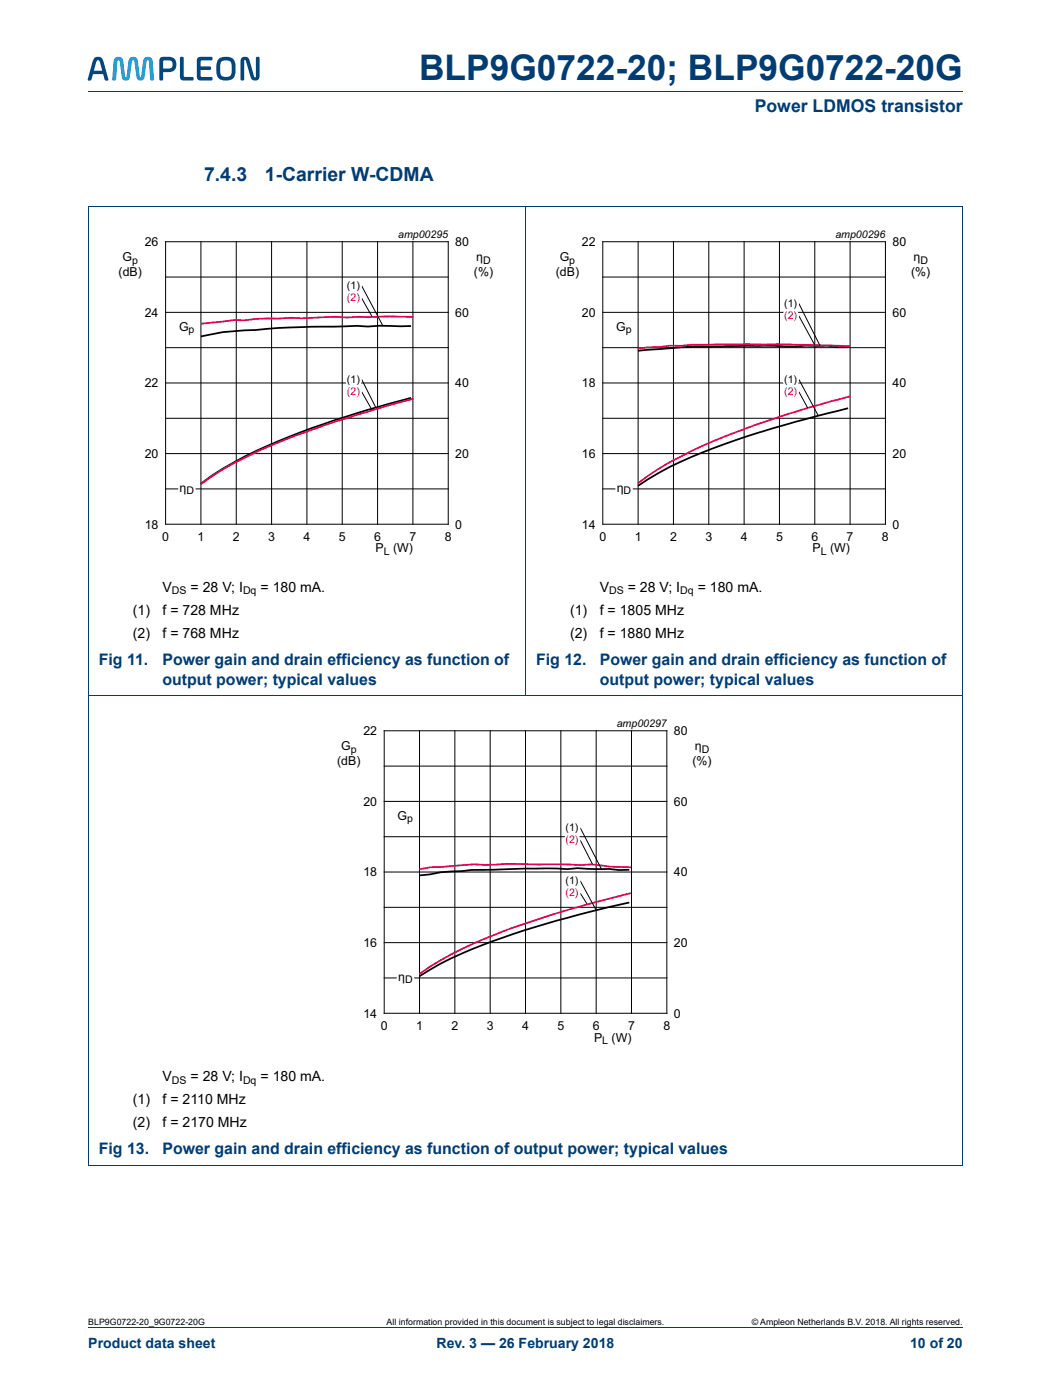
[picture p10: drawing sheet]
<svg xmlns="http://www.w3.org/2000/svg" width="210mm" height="280mm" viewBox="0 0 210 280" stroke-linecap="round" stroke-linejoin="round" font-family="sans-serif">
<path d="M17.6 18.3h174.7M17.6 265.3h174.7" fill="none" stroke="#003c72" stroke-width=".2"/>
<g fill="#00467e">
<path d="M36 11.5l.3-.1 .4 .1v3.8l1.9 .2-.1 .6h-1.7a.71 .71 0 0 1-.9-.8z"/>
<path d="M39.5 11.5l.6-.1h2l.3 .1-.1 .5-1.9 .1-.3 .1v1.1h1.9l.2 .4-.2 .3h-1.9v1.1l.3 .3h1.9l.1 .6-.3 .1h-2a.71 .71 0 0 1-.8-.8v-3.1z"/>
<path d="M19.4 12.1l-.7 2h1.7l-.5-1.9-.1-.1zM18.8 11.6a1.15 1.15 0 0 1 1.3-.2 1.15 1.15 0 0 1 .6 1.2l.9 3.2v.3l-.7-.1-.3-1.2h-2l-.4 1.2-.6 .1-.1-.3 .9-3.2z"/>
<path d="M32.6 12.2v1.5h1a.82 .82 0 0 0 .9-.8 .82 .82 0 0 0-.9-.8zM32 11.5a3.4 3.4 0 0 1 2.9 .2 1.59 1.59 0 0 1 .2 1.8 1.59 1.59 0 0 1-1.5 .9h-1l-.1 1.6-.4 .1-.3-.1v-3.8z"/>
<path d="M44.2 12.3a3.2 3.2 0 0 0 .1 2.9 1.19 1.19 0 0 0 1.4 .1 1.19 1.19 0 0 0 .6-1.1 2.2 2.2 0 0 0-.4-2l-1.1-.1zM43.6 11.8a2.36 2.36 0 0 1 3.2 .3 4.5 4.5 0 0 1-.2 3.5 2.35 2.35 0 0 1-3.2-.3 4.5 4.5 0 0 1 .2-3.5z"/>
</g>
<path d="M23.1 11.5a1 1 0 0 1 1 0 1 1 0 0 1 .5 .9l.4 2.8 .1 .3 .2-.3 .3-2.8a.97 .97 0 0 1 1-1 .97 .97 0 0 1 1 1l.3 2.8 .2 .3 .1-.3 .4-2.8a.98 .98 0 0 1 .9-1 .98 .98 0 0 1 1 1l.3 3.6-.5 .1-.3-.1-.2-3.6-.3-.4-.2 .4-.4 2.9a.8 .8 0 0 1-.8 .8 .8 .8 0 0 1-.8-.8l-.4-2.9-.3-.4-.3 .4-.4 2.9a.8 .8 0 0 1-.8 .8 .8 .8 0 0 1-.8-.8l-.4-2.9-.2-.4-.3 .4-.2 3.6-.4 .1-.4-.1 .3-3.6z" fill="#00a5e3"/>
<path d="M48.2 11.6a1.01 1.01 0 0 1 1.1-.2 1.01 1.01 0 0 1 .6 .9l.9 3 .1 .2 .2-.2v-3.8l.3-.2 .4 .2v3.6a.94 .94 0 0 1-.9 1 .94 .94 0 0 1-.9-1l-.9-3-.2-.1-.1 .1-.1 3.9-.3 .1-.3-.1-.1-3.7z" fill="#00467e"/>
<path d="M17.6 41.3h174.7M17.6 41.3v191.5M105 41.2v97.8M192.3 41.3v191.5M17.6 139h174.7M17.6 232.8h174.7" fill="none" stroke="#003c72" stroke-width=".2"/>
<g fill="none" stroke="#000" stroke-width=".2">
<path d="M33.1 48.3h56.4v56.5h-56.4zM33.1 55.4h56.4M40.1 48.3v56.5M47.2 48.3v56.5M54.2 48.3v56.5M61.3 48.3v56.5M68.4 48.3v56.5M72.2 57.1l4.3 8M72.2 59.6l2.2 3.7M75.4 48.3v56.5M82.5 48.3v56.5M120.4 48.3h56.4v56.5h-56.4z"/>
<path d="M120.4 55.4h56.4M127.4 48.3v56.5M134.5 48.3v56.5M141.6 48.3v56.5M148.6 48.3v56.5M155.7 48.3v56.5M162.7 48.3v56.5M169.8 48.3v56.5M33.1 76.5h56.4M33.1 69.5h56.4M33.1 62.4h56.4M72.2 75.8l2.9 5.6"/>
<path d="M72.2 78.3l2.2 3.7M120.4 76.5h56.4M120.4 69.5h56.4M120.4 62.4h56.4M159.5 63.1l3.2 5.9M159.5 75.8l3.9 7.3M159.5 60.7l4.3 8.4M159.5 78.3l1.8 3.2M33.1 97.7h56.4M33.1 90.6h56.4M33.1 83.6h56.4M120.4 97.7h56.4"/>
<path d="M120.4 90.6h56.4M120.4 83.6h56.4M76.7 146h56.5v56.5h-56.5zM76.7 153.1h56.5M83.8 146v56.5M90.8 146v56.5M97.9 146v56.5M105 146v56.5M112 146v56.5M119.1 146v56.5M126.1 146v56.5M76.7 174.3h56.5"/>
<path d="M76.7 167.2h56.5M76.7 160.1h56.5M115.9 178.5l1.4 2.2M115.9 165.4l4.2 8.3M115.9 167.9l2.5 4.9M115.9 176l3.2 5.9M76.7 195.4h56.5M76.7 188.4h56.5M76.7 181.3h56.5"/>
</g>
<path d="M82.1 65.1l-13.1 .1a260.8 260.8 0 0 0-20.1 .8 40 40 0 0 0-8.8 1.2M82.1 79.5a178.8 178.8 0 0 0-33.2 11.7 54.1 54.1 0 0 0-8.8 5.5M169.4 69.4h-2.2l-2-.3h-4.3l-1.9 .1-9.7-.1a242.7 242.7 0 0 0-20 .8l-1.9 .2M169.4 81.6a197.7 197.7 0 0 0-33.5 10.7 56.2 56.2 0 0 0-8.5 4.8M125.7 173.8l-2.1 .1-1.9-.3-6.4-.1-2 .2a192 192 0 0 0-17.1 .1h-2.1l-6.1 .5-2.2 .4-2 .2M125.7 180.3a182.6 182.6 0 0 0-35.6 11.2l-2.1 1-4.2 2.6" fill="none" stroke="#000" stroke-width=".35"/>
<path d="M82.5 63.3l-4.6-.1-8.6 .3-2.2-.2-6.9 .3-2.1-.1-4.6 .1-2.3 .1-2.3 .3h-2.2l-6.6 .7M82.5 79.7a205.4 205.4 0 0 0-31.3 10.6 61 61 0 0 0-11.1 6.5M169.7 69.2l-2-.1a589 589 0 0 0-33.9 0l-6.4 .6M169.7 79.2a192.7 192.7 0 0 0-31.4 10.8 56 56 0 0 0-10.9 6.6M126 173.3a44.3 44.3 0 0 1-8-.6l-2.1 .2-3.9-.2-10.8-.1-4.4 .2a55.9 55.9 0 0 0-8.6 .5h-2.2l-2.2 .4M126 178.5l-4.1 1a173 173 0 0 0-29.5 10 57.5 57.5 0 0 0-8.6 5.1" fill="none" stroke="#e40053" stroke-width=".35"/>
<text font-size="7" fill="#003c72" x="83.7" y="16">BLP9G0722-20; BLP9G0722-20G</text>
<g font-size="3.9" fill="#003c72">
<text x="40.8" y="36.1">7.4.3</text>
<text x="52.9" y="36.1">1-Carrier W-CDMA</text>
</g>
<text font-size="3.5" fill="#003c72" x="150.7" y="22.4">Power LDMOS transistor</text>
<g font-size="3.2" fill="#003c72">
<text x="19.7" y="133">Fig 11.</text>
<text x="32.4" y="136.9">output power; typical values</text>
<text x="32.5" y="133">Power gain and drain efficiency as function of</text>
<text x="107.1" y="133">Fig 12.</text>
<text x="119.8" y="133">Power gain and drain efficiency as function of</text>
<text x="119.8" y="136.9">output power; typical values</text>
<text x="19.7" y="230.7">Fig 13.</text>
<text x="32.4" y="230.7">Power gain and drain efficiency as function of output power; typical values</text>
</g>
<g font-size="2.8">
<text x="32.4" y="118.3">V</text>
<text x="38.1" y="118.3">= 28 V; I</text>
<text x="52" y="118.3">= 180 mA.</text>
<text x="119.8" y="118.3">V</text>
<text x="125.4" y="118.3">= 28 V; I</text>
<text x="139.3" y="118.3">= 180 mA.</text>
<text x="26.5" y="122.9">(1)</text>
<text x="32.5" y="122.9">f = 728 MHz</text>
<text x="113.9" y="122.9">(1)</text>
<text x="119.8" y="122.9">f = 1805 MHz</text>
<text x="26.5" y="127.4">(2)</text>
<text x="32.5" y="127.4">f = 768 MHz</text>
<text x="113.9" y="127.4">(2)</text>
<text x="119.8" y="127.4">f = 1880 MHz</text>
<text x="26.5" y="220.6">(1)</text>
<text x="32.4" y="216">V</text>
<text x="32.5" y="220.6">f = 2110 MHz</text>
<text x="38.1" y="216">= 28 V; I</text>
<text x="52" y="216">= 180 mA.</text>
<text x="26.5" y="225.2">(2)</text>
<text x="32.5" y="225.2">f = 2170 MHz</text>
</g>
<g font-size="2.8" fill="#003c72">
<text x="17.6" y="269.3">Product data sheet</text>
<text x="87.2" y="269.3">Rev. 3 — 26 February 2018</text>
<text x="181.7" y="269.3">10 of 20</text>
</g>
<g font-size="2.5">
<text x="24.5" y="52.2">G</text>
<text x="28.9" y="49.2">26</text>
<text x="90.9" y="49.2">80</text>
<text x="95.1" y="52.2">η</text>
<text x="111.8" y="52.2">G</text>
<text x="116.2" y="49.2">22</text>
<text x="178.2" y="49.2">80</text>
<text x="182.4" y="52.2">η</text>
<text x="23.7" y="55.1">(dB)</text>
<text x="94.7" y="55.1">(%)</text>
<text x="111" y="55.1">(dB)</text>
<text x="182" y="55.1">(%)</text>
<text x="28.9" y="63.3">24</text>
<text x="90.9" y="63.3">60</text>
<text x="116.2" y="63.3">20</text>
<text x="178.2" y="63.3">60</text>
<text x="35.8" y="66.1">G</text>
<text x="123.1" y="66.1">G</text>
<text x="28.9" y="77.4">22</text>
<text x="90.9" y="77.4">40</text>
<text x="116.2" y="77.4">18</text>
<text x="178.2" y="77.4">40</text>
<text x="28.9" y="91.5">20</text>
<text x="90.9" y="91.5">20</text>
<text x="116.2" y="91.5">16</text>
<text x="178.2" y="91.5">20</text>
<text x="35.9" y="98.2">η</text>
<text x="123.2" y="98.2">η</text>
<text x="28.9" y="105.6">18</text>
<text x="90.9" y="105.6">0</text>
<text x="116.2" y="105.6">14</text>
<text x="178.2" y="105.6">0</text>
<text x="32.4" y="108.1">0</text>
<text x="39.4" y="108.1">1</text>
<text x="46.5" y="108.1">2</text>
<text x="53.6" y="108.1">3</text>
<text x="60.6" y="108.1">4</text>
<text x="67.7" y="108.1">5</text>
<text x="74.7" y="108.1">6</text>
<text x="75" y="110.4">P</text>
<text x="78.5" y="110.4">(W)</text>
<text x="81.8" y="108.1">7</text>
<text x="88.8" y="108.1">8</text>
<text x="119.7" y="108.1">0</text>
<text x="126.8" y="108.1">1</text>
<text x="133.8" y="108.1">2</text>
<text x="140.9" y="108.1">3</text>
<text x="147.9" y="108.1">4</text>
<text x="155" y="108.1">5</text>
<text x="162" y="108.1">6</text>
<text x="162.3" y="110.4">P</text>
<text x="165.8" y="110.4">(W)</text>
<text x="169.1" y="108.1">7</text>
<text x="176.1" y="108.1">8</text>
<text x="68.1" y="149.9">G</text>
<text x="72.6" y="146.9">22</text>
<text x="134.6" y="146.9">80</text>
<text x="138.8" y="149.9">η</text>
<text x="67.3" y="152.9">(dB)</text>
<text x="138.3" y="152.9">(%)</text>
<text x="72.6" y="161">20</text>
<text x="134.6" y="161">60</text>
<text x="79.4" y="163.8">G</text>
<text x="72.6" y="175.1">18</text>
<text x="134.6" y="175.1">40</text>
<text x="72.6" y="189.2">16</text>
<text x="134.6" y="189.2">20</text>
<text x="79.5" y="195.9">η</text>
<text x="72.6" y="203.4">14</text>
<text x="134.6" y="203.4">0</text>
<text x="76" y="205.9">0</text>
<text x="83.1" y="205.9">1</text>
<text x="90.2" y="205.9">2</text>
<text x="97.2" y="205.9">3</text>
<text x="104.3" y="205.9">4</text>
<text x="111.3" y="205.9">5</text>
<text x="118.4" y="205.9">6</text>
<text x="118.6" y="208.1">P</text>
<text x="122.1" y="208.1">(W)</text>
<text x="125.4" y="205.9">7</text>
<text x="132.5" y="205.9">8</text>
</g>
<g font-size="2.1">
<text x="79.5" y="47.5">amp00295</text>
<text x="166.8" y="47.5">amp00296</text>
<text x="26.4" y="52.7">p</text>
<text x="96.5" y="52.7">D</text>
<text x="113.7" y="52.7">p</text>
<text x="183.8" y="52.7">D</text>
<text x="69.3" y="57.7">(1)</text>
<text x="156.6" y="61.3">(1)</text>
<text x="37.7" y="66.6">p</text>
<text x="125" y="66.6">p</text>
<text x="69.3" y="76.4">(1)</text>
<text x="156.6" y="76.4">(1)</text>
<text x="37.2" y="98.7">D</text>
<text x="124.5" y="98.7">D</text>
<text x="76.6" y="110.9">L</text>
<text x="163.9" y="110.9">L</text>
<text x="34.3" y="118.8">DS</text>
<text x="48.5" y="118.8">Dq</text>
<text x="121.6" y="118.8">DS</text>
<text x="135.9" y="118.8">Dq</text>
<text x="123.2" y="145.2">amp00297</text>
<text x="70" y="150.4">p</text>
<text x="140.2" y="150.4">D</text>
<text x="81.3" y="164.3">p</text>
<text x="113" y="166">(1)</text>
<text x="113" y="176.6">(1)</text>
<text x="80.9" y="196.4">D</text>
<text x="120.3" y="208.6">L</text>
<text x="34.3" y="216.5">DS</text>
<text x="48.5" y="216.5">Dq</text>
</g>
<g font-size="2.1" fill="#e40053">
<text x="69.3" y="60.2">(2)</text>
<text x="156.6" y="63.7">(2)</text>
<text x="69.3" y="78.9">(2)</text>
<text x="156.6" y="78.9">(2)</text>
<text x="113" y="168.5">(2)</text>
<text x="113" y="179.1">(2)</text>
</g>
<g font-size="1.8">
<text x="17.6" y="264.7">BLP9G0722-20_9G0722-20G</text>
<text x="77.2" y="264.7">All information provided in this document is subject to legal disclaimers.</text>
<text x="150.1" y="264.7">© Ampleon Netherlands B.V. 2018. All rights reserved.</text>
</g>
</svg>
